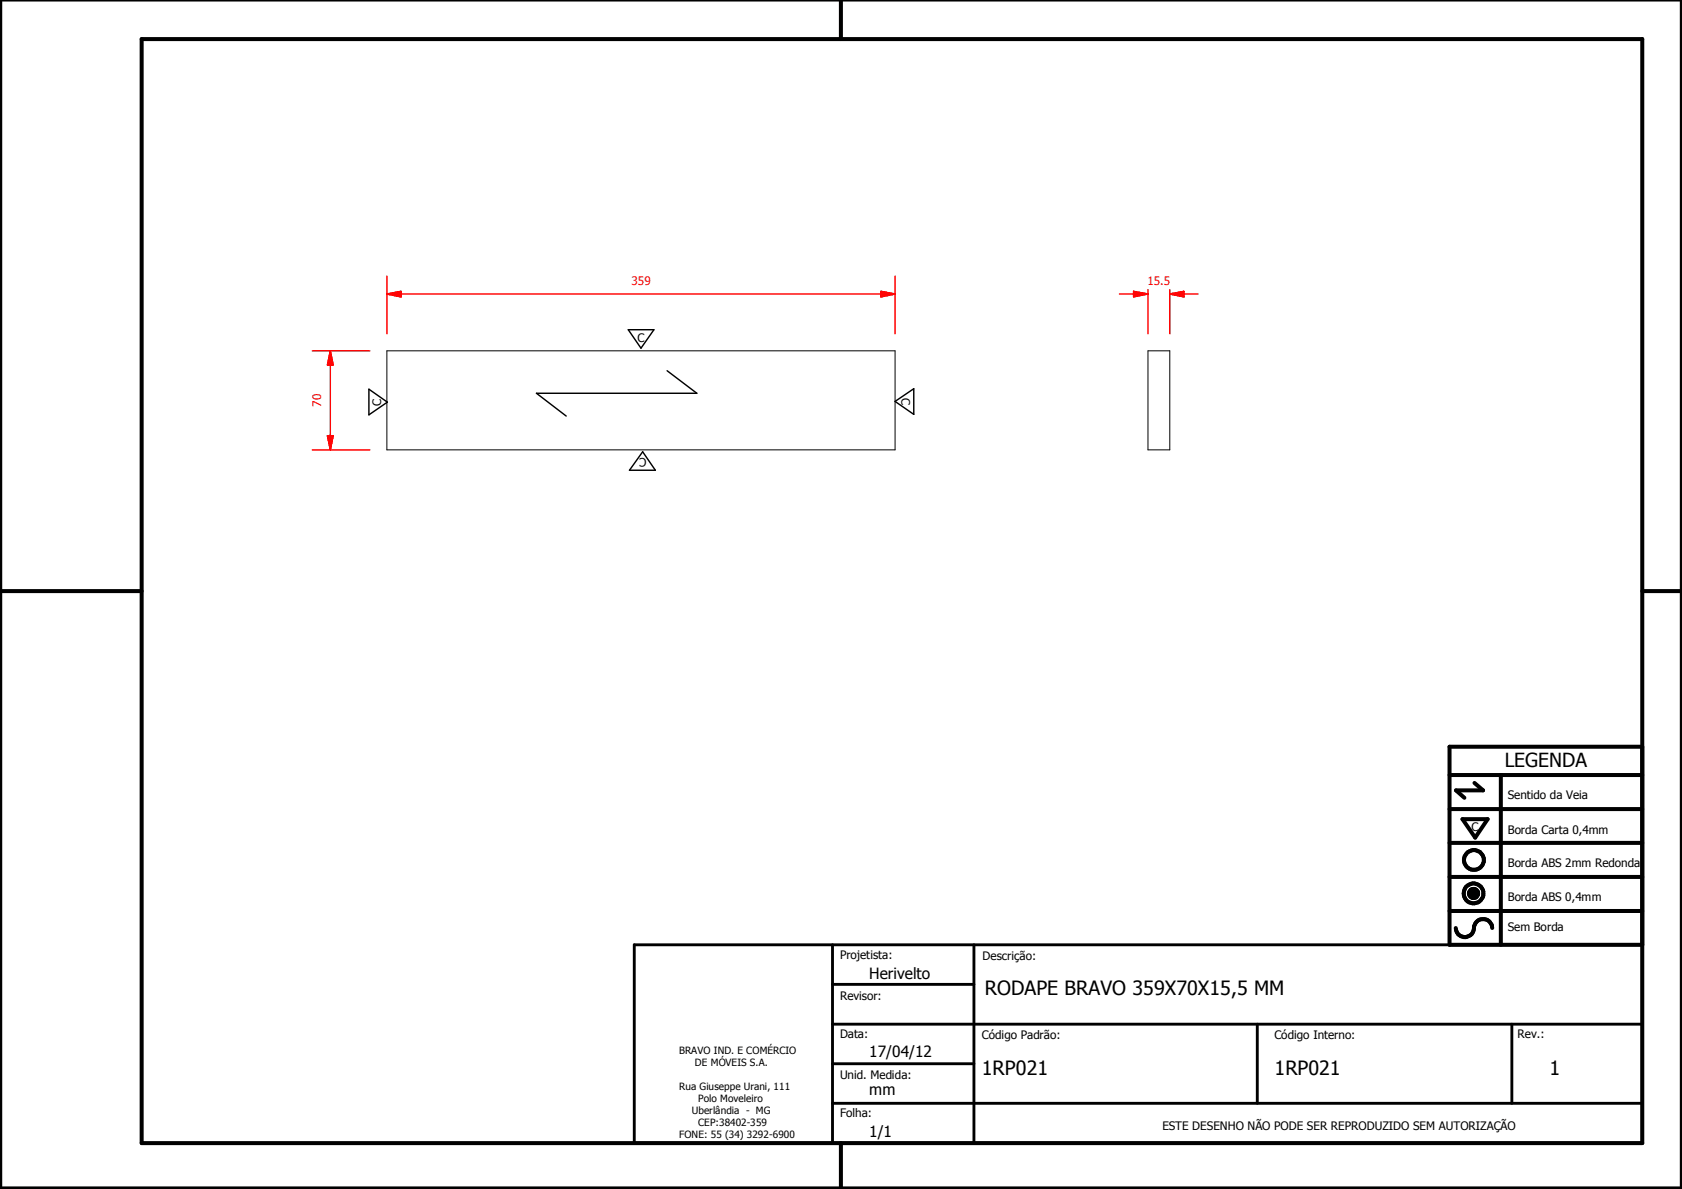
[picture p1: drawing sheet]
<svg xmlns="http://www.w3.org/2000/svg" width="297mm" height="210mm" viewBox="0 0 297 210" stroke-linecap="round" stroke-linejoin="round" font-family="sans-serif">
<g fill="none" stroke="#000" stroke-width=".18">
<path d="M68.3 61.9h89.8v17.5h-89.8zM202.7 61.9h3.9v17.5h-3.9zM259.4 157.6l1.6 .1zM259.4 157.7l1.6 .1zM259.4 157.8l1.6 .1zM259.4 157.9h1.6v.1zM259.4 157.9l1.6 .1h-1.5zM259.4 157.6h1.6zM259.5 158h1.5zM259.5 158l1.4 .1zM259.5 157.5l1.5 .1h-1.6zM259.5 157.5l1.5 .1z"/>
<path d="M259.5 158.1h1.4zM259.5 157.4l1.5 .1h-1.5zM259.5 157.4l1.5 .1zM259.5 158.1l1.4 .1zM259.5 157.3l1.4 .1h-1.4zM259.5 157.3l1.4 .1zM259.6 158.2h1.3zM259.6 158.2h1.2zM259.6 157.2l1.3 .1h-1.4zM259.6 157.2l1.3 .1zM259.6 158.2l1.2 .1zM259.6 157.2h1.3z"/>
<path d="M259.7 158.3h1.1zM259.7 158.3l1 .1zM259.7 157.1l1.1 .1h-1.2zM259.7 157.1l1.1 .1zM259.7 157.1h1.1zM259.8 158.4h.9zM259.8 158.4h.8zM259.8 157.1h1zM259.8 157.1h.9zM259.8 158.4l.8 .1zM259.8 157l.9 .1zM259.8 157h.8z"/>
<path d="M259.9 158.5h.7zM259.9 158.5h.6zM259.9 157h.7zM260 158.5h.5zM260 158.5h.4zM260 157h.6zM260.1 158.5h.3zM260.1 158.5h.2zM260.1 156.9l.4 .1zM260.1 156.9h.3zM260.1 156.9h.2z"/>
</g>
<g fill="#000">
<path d="M259.4 157.6h1.6zM259.5 157.5l1.5 .1h-1.6zM259.5 157.5l1.5 .1zM259.5 157.4l1.5 .1h-1.5zM259.5 157.4l1.5 .1zM259.5 157.3l1.4 .1h-1.4zM259.5 157.3l1.4 .1zM259.6 157.2l1.3 .1h-1.4zM259.6 157.2l1.3 .1zM259.6 157.2h1.3zM259.7 157.1l1.1 .1h-1.2zM259.7 157.1l1.1 .1z"/>
<path d="M259.7 157.1h1.1zM259.8 157.1h1zM259.8 157.1h.9zM259.8 157l.9 .1zM259.8 157h.8zM259.9 157h.7zM260 157h.6zM260.1 156.9l.4 .1zM260.1 156.9h.3zM260.1 156.9h.2zM260.1 158.5h.2zM260 158.5h.4z"/>
<path d="M260.1 158.5h.3zM259.9 158.5h.6zM260 158.5h.5zM259.8 158.4l.8 .1zM259.9 158.5h.7zM259.8 158.4h.8zM259.7 158.3l1 .1zM259.8 158.4h.9zM259.6 158.2l1.2 .1zM259.7 158.3h1.1zM259.6 158.2h1.2zM259.5 158.1l1.4 .1z"/>
<path d="M259.6 158.2h1.3zM259.5 158l1.4 .1zM259.5 158.1h1.4zM259.4 157.9l1.6 .1h-1.5zM259.5 158h1.5zM259.4 157.6l1.6 .1zM259.4 157.7l1.6 .1zM259.4 157.8l1.6 .1zM259.4 157.9h1.6v.1z"/>
</g>
<g fill="none" stroke="#000" stroke-width=".71">
<path d="M148.5 0v6.9M297 -.1v209.9h-297v-209.9M25 6.9h265v194.9h-265zM0 104.4h25M290 104.4h7M256 136.8h34M260.4 138.2l1.5 1.3h-4.8l1.5 1.3M265 136.8v30M290 131.8h-34v35h34M256 154.8h34M256 148.8h34M256 142.8h34"/>
<path d="M258.3 144.6h4.4l-2.2 3.3zM256 160.8h34M257.1 163.8a1.62 1.62 0 0 0 1.8 1.6 1.62 1.62 0 0 0 1.4-1.9 1.63 1.63 0 0 1 1.7-1.2 1.63 1.63 0 0 1 1.5 1.5M148.5 201.8v8"/>
<circle cx="260.2" cy="157.7" r="1.76"/>
<circle cx="260.2" cy="157.7" r=".82"/>
<circle cx="260.3" cy="151.8" r="1.76"/>
</g>
<path d="M112 166.8h178v35h-178zM147 173.8h25M147 166.8v35M172 166.8v35M147 194.8h143M147 180.8h143M147 187.8h25M222 180.8v14M267 180.8v14" fill="none" stroke="#000" stroke-width=".51"/>
<path d="M68.3 51.9h2.5" fill="none" stroke="#f00" stroke-width=".25"/>
<path d="M68.3 51.9l2.5-.5v1z" fill="#f00"/>
<path d="M68.3 51.9l2.5-.5v1zM155.6 51.9h2.5" fill="none" stroke="#f00" stroke-width=".25"/>
<path d="M155.6 51.4l2.5 .5-2.5 .5z" fill="#f00"/>
<path d="M68.3 48.7v10.2M70.8 51.9h84.8M155.6 51.4l2.5 .5-2.5 .5zM158.1 48.7v10.2M58.3 76.9v2.5" fill="none" stroke="#f00" stroke-width=".25"/>
<path d="M57.8 76.9h1l-.5 2.5z" fill="#f00"/>
<path d="M57.8 76.9h1l-.5 2.5zM58.3 61.9v2.5" fill="none" stroke="#f00" stroke-width=".25"/>
<path d="M58.3 61.9l.5 2.5h-1z" fill="#f00"/>
<path d="M206.6 51.9h2.5M55.2 79.4h10.1M55.2 61.9h10.1M58.3 61.9l.5 2.5h-1zM58.3 64.4v12.5" fill="none" stroke="#f00" stroke-width=".25"/>
<path d="M206.6 51.9l2.5-.5v1z" fill="#f00"/>
<path d="M200.2 51.9h2.5M206.6 51.9l2.5-.5v1z" fill="none" stroke="#f00" stroke-width=".25"/>
<path d="M200.2 51.4l2.5 .5-2.5 .5z" fill="#f00"/>
<path d="M197.7 51.9h2.5M200.2 51.4l2.5 .5-2.5 .5zM202.7 51.1v7.8M206.6 51.1v7.8M209.1 51.9h2.5" fill="none" stroke="#f00" stroke-width=".25"/>
<path d="M111 58.2h4.5l-2.3 3.3zM65.1 68.7l3.3 2.3-3.3 2.2zM113.5 79.8l2.2 3.2h-4.5zM117.8 65.4l5.3 4h-28.4l5.3 4M158.1 70.9l3.3-2.3v4.6z" fill="none" stroke="#000" stroke-width=".25"/>
<g font-size="3.5">
<text x="173.9" y="175.7">RODAPE BRAVO 359X70X15,5 MM</text>
<text x="173.4" y="189.7">1RP021</text>
<text x="225.1" y="189.7">1RP021</text>
<text x="273.6" y="189.7">1</text>
</g>
<text font-size="3.4" x="265.7" y="135.4">LEGENDA</text>
<g font-size="2.7">
<text x="153.5" y="172.8">Herivelto</text>
<text x="153.5" y="186.6">17/04/12</text>
<text x="153.5" y="193.4">mm</text>
<text x="153.5" y="200.8">1/1</text>
</g>
<g font-size="2.1" fill="#f00">
<text x="111.5" y="50.3">359</text>
<text x="202.6" y="50.3">15.5</text>
<text x="56.7" y="71.8" transform="rotate(-90 56.7 71.8)">70</text>
</g>
<g font-size="2.1">
<text x="112.6" y="60.4">C</text>
<text x="67.3" y="71.7" transform="rotate(-90 67.3 71.7)">C</text>
<text x="159.2" y="70.3" transform="rotate(90 159.2 70.3)">C</text>
<text x="114.2" y="80.9" transform="rotate(180 114.2 80.9)">C</text>
<text x="266.3" y="141.1">Sentido da Veia</text>
<text x="259.8" y="146.7">C</text>
<text x="266.3" y="147.2">Borda Carta 0,4mm</text>
<text x="266.3" y="153.1">Borda ABS 2mm Redonda</text>
<text x="266.3" y="159">Borda ABS 0,4mm</text>
<text x="266.3" y="164.4">Sem Borda</text>
<text x="148.4" y="169.3">Projetista:</text>
<text x="173.5" y="169.5">Descrição:</text>
<text x="148.4" y="176.6">Revisor:</text>
<text x="148.4" y="183.2">Data:</text>
<text x="173.4" y="183.3">Código Padrão:</text>
<text x="225.1" y="183.3">Código Interno:</text>
<text x="268" y="183.2">Rev.:</text>
<text x="148.4" y="190.5">Unid. Medida:</text>
<text x="148.4" y="197.2">Folha:</text>
<text x="205.3" y="199.5">ESTE DESENHO NÃO PODE SER REPRODUZIDO SEM AUTORIZAÇÃO</text>
</g>
<g font-size="1.8">
<text x="119.9" y="186">BRAVO IND. E COMÉRCIO</text>
<text x="122.7" y="188.1">DE MÓVEIS S.A.</text>
<text x="119.9" y="192.4">Rua Giuseppe Urani, 111</text>
<text x="122.2" y="196.7">Uberlândia - MG</text>
<text x="123.3" y="194.6">Polo Moveleiro</text>
<text x="119.9" y="201">FONE: 55 (34) 3292-6900</text>
<text x="123.3" y="198.8">CEP:38402-359</text>
</g>
</svg>
